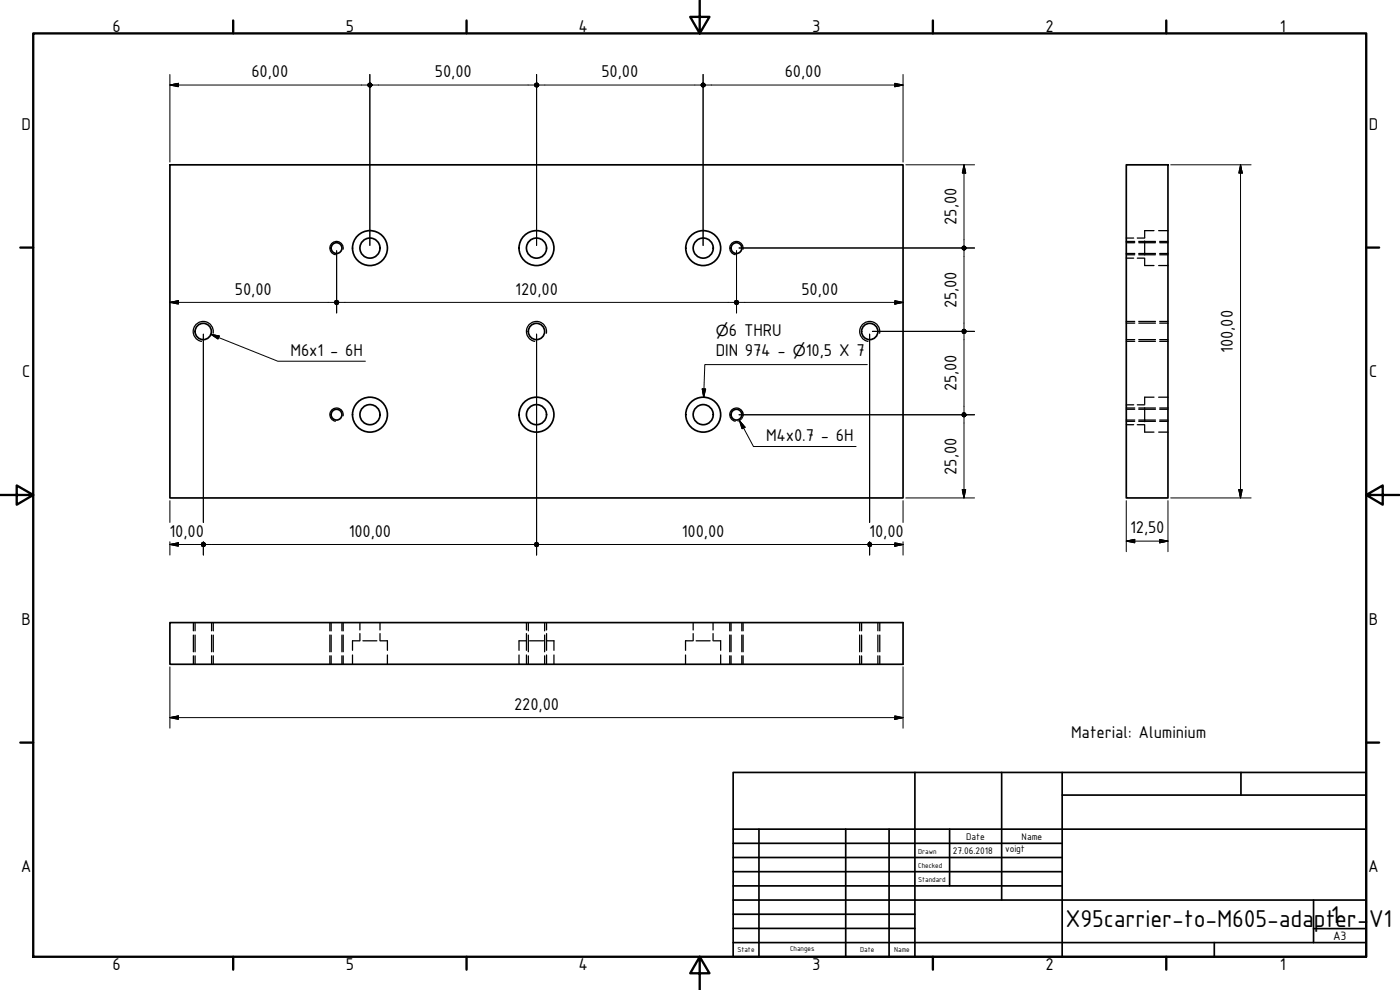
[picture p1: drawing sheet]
<svg xmlns="http://www.w3.org/2000/svg" width="420mm" height="297mm" viewBox="0 0 420 297" stroke-linecap="round" stroke-linejoin="round" font-family="sans-serif">
<!-- layer: Visible (ISO) -->
<g fill="none" stroke="#000" stroke-width=".51">
<path d="M51 49.5h220v99.9h-220zM338 49.5h12.5v99.9h-12.5zM51 186.8h220v12.5h-220z"/>
<circle cx="101" cy="74.4" r="1.62"/>
<circle cx="111" cy="74.4" r="3"/>
<circle cx="111" cy="74.4" r="5.2"/>
<circle cx="161" cy="74.4" r="3"/>
<circle cx="161" cy="74.4" r="5.2"/>
<circle cx="211" cy="74.4" r="3"/>
<circle cx="211" cy="74.4" r="5.2"/>
<circle cx="221" cy="74.4" r="1.62"/>
<circle cx="61" cy="99.5" r="2.44"/>
<circle cx="161" cy="99.5" r="2.44"/>
<circle cx="261" cy="99.5" r="2.44"/>
<circle cx="101" cy="124.4" r="1.62"/>
<circle cx="111" cy="124.4" r="3"/>
<circle cx="111" cy="124.4" r="5.2"/>
<circle cx="161" cy="124.4" r="3"/>
<circle cx="161" cy="124.4" r="5.2"/>
<circle cx="211" cy="124.4" r="3"/>
<circle cx="211" cy="124.4" r="5.2"/>
<circle cx="221" cy="124.4" r="1.62"/>
</g>
<!-- layer: Visible Narrow (ISO) -->
<path d="M103 74.8a2 2 0 0 0-1.7-2.3 2 2 0 0 0-2.3 1.6 2 2 0 0 0 1.6 2.3M223 74.8a2 2 0 0 0-1.6-2.3 2 2 0 0 0-2.4 1.6 2 2 0 0 0 1.7 2.3M64 100a3 3 0 0 0-2.5-3.5 3 3 0 0 0-3.5 2.4 3 3 0 0 0 2.5 3.5M164 100a3 3 0 0 0-2.5-3.5 3 3 0 0 0-3.5 2.4 3 3 0 0 0 2.5 3.5M264 100a3 3 0 0 0-2.5-3.5 3 3 0 0 0-3.5 2.4 3 3 0 0 0 2.5 3.5M103 124.8a2 2 0 0 0-1.7-2.4 2 2 0 0 0-2.3 1.7 2 2 0 0 0 1.6 2.3M223 124.8a2 2 0 0 0-1.6-2.4 2 2 0 0 0-2.4 1.7 2 2 0 0 0 1.7 2.3" fill="none" stroke="#000" stroke-width=".38"/>
<!-- layer: Hidden (ISO) -->
<g fill="none" stroke="#000" stroke-width=".38">
<path d="M338 71.4h2.2M338 77.5h2.2M338 72.8h2.6M338 76.1h2.6M338 72.4h2.6M338 76.4h2.6M341.3 71.4h2.2M341.3 77.5h2.2M341.8 72.8h5M341.8 76.1h5M341.8 72.4h5M341.8 76.4h5"/>
<path d="M343.5 72.3v4.2M343.5 77.6v2.1h2.8M346.3 69.2h-2.8v2.1M347.7 69.2h2.8M347.7 79.7h2.8M348 72.8h2.5M348 76.1h2.5M348 72.4h2.5M348 76.4h2.5M338 97h2.6M338 96.4h2.6M341.8 97h5"/>
<path d="M341.8 96.4h5M348 97h2.5M348 96.4h2.5M338 101.9h2.6M338 102.4h2.6M341.8 101.9h5M341.8 102.4h5M346.3 119.2h-2.8v2.1M347.7 119.2h2.8M348 101.9h2.5M348 102.4h2.5M338 121.5h2.2"/>
<path d="M338 127.4h2.2M338 122.8h2.6M338 126h2.6M338 122.4h2.6M338 126.4h2.6M341.3 121.5h2.2M341.3 127.4h2.2M341.8 122.8h5M341.8 126h5M341.8 122.4h5M341.8 126.4h5M343.5 122.4v4.1"/>
<path d="M343.5 127.6v2.1h2.8M347.7 129.7h2.8M348 122.8h2.5M348 126h2.5M348 122.4h2.5M348 126.4h2.5M58 186.8v2.5M58 190.5v5.1M58 196.8v2.5M58.5 186.8v2.5M58.5 190.5v5.1M58.5 196.8v2.5"/>
<path d="M63.5 186.8v2.5M63.5 190.5v5.1M63.5 196.8v2.5M64 186.8v2.5M64 190.5v5.1M64 196.8v2.5M99 186.8v2.5M99 190.5v5.1M99 196.8v2.5M99.4 186.8v2.5M99.4 190.5v5.1M99.4 196.8v2.5"/>
<path d="M102.6 186.8v2.5M102.6 190.5v5.1M102.6 196.8v2.5M103 186.8v2.5M103 190.5v5.1M103 196.8v2.5M105.8 196.5v2.8M107.9 192.3h-2.1v2.8M108 186.8v2.2M108 190.1v2.2M108.9 192.3h4.2M114 186.8v2.2"/>
<path d="M114 190.1v2.2M114.2 192.3h2.1v2.8M116.3 196.5v2.8M155.8 196.5v2.8M157.9 192.3h-2.1v2.8M158 186.8v2.2M158 190.1v5M158 196.5v2.8M158.6 186.8v2.5M158.6 190.5v5.1M158.6 196.8v2.5M158.9 192.3h4.2"/>
<path d="M163.4 186.8v2.5M163.4 190.5v5.1M163.4 196.8v2.5M164 186.8v2.2M164 190.1v5M164 196.5v2.8M164.1 192.3h2.1v2.8M166.2 196.5v2.8M205.7 196.5v2.8M207.8 192.3h-2.1v2.8M208 186.8v2.2M208 190.1v2.2"/>
<path d="M208.9 192.3h4.2M214 186.8v2.2M214 190.1v2.2M214.2 192.3h2.1v2.8M216.3 196.5v2.8M219 186.8v2.5M219 190.5v5.1M219 196.8v2.5M219.4 186.8v2.5M219.4 190.5v5.1M219.4 196.8v2.5M222.6 186.8v2.5"/>
<path d="M222.6 190.5v5.1M222.6 196.8v2.5M223 186.8v2.5M223 190.5v5.1M223 196.8v2.5M258 186.8v2.5M258 190.5v5.1M258 196.8v2.5M258.6 186.8v2.5M258.6 190.5v5.1M258.6 196.8v2.5M263.5 186.8v2.5"/>
<path d="M263.5 190.5v5.1M263.5 196.8v2.5M264 186.8v2.5M264 190.5v5.1M264 196.8v2.5"/>
</g>
<!-- layer: Border (ISO) -->
<g fill="none" stroke="#000" stroke-width=".7">
<path d="M10 10h400v277.1h-400zM70 6.1v3.9M140 6.1v3.9M210 0v10l-2.9-4.9h5.8l-2.9 4.9M280 6.1v3.9M350 6.1v3.9M6.1 74.3h3.9M410 74.3h3.9M0 148.5h10l-5-2.8v5.7l5-2.9M410 148.5l5 2.9v-5.7l-5 2.8h10M6.1 222.8h3.9M410 222.8h3.9"/>
<path d="M70 287.1v3.8M140 287.1v3.8M210 287.1l2.9 4.9h-5.8l2.9-4.9v9.9M280 287.1v3.8M350 287.1v3.8"/>
</g>
<!-- layer: Title (ISO) -->
<g fill="none" stroke="#000" stroke-width=".51">
<path d="M220 231.8h190v55.3h-190zM274.6 231.8v55.3M300.6 231.8v38.3M318.8 238.6h91.2M318.8 231.8v55.3M372.4 231.8v6.8M220 253h98.8M220 257.3h98.8M220 248.8h190M227.8 248.8v38.3M253.8 248.8v38.3M266.8 248.8v38.3"/>
<path d="M285 248.8v17M220 261.5h98.8M220 265.8h98.8M220 270.1h190M220 274.3h54.6M220 278.6h54.6M394.2 278.6h15.8M394.2 270.1v12.7M220 282.8h190M364.4 282.8v4.3"/>
</g>
<!-- layer: Dimension (ISO) -->
<g fill="none" stroke="#000" stroke-width=".3">
<path d="M51 25.5l2.5-.5v1zM51 22.3v26.3M51 25.5h59.4M111 22.3v51.3M111.6 25.5h48.8M161 22.3v51.3M161.7 25.5h48.7M211 22.3v51.3M211.6 25.5h59.4M268.5 25l2.5 .5-2.5 .5zM271 22.3v26.3M271.8 49.5h20.7"/>
<path d="M289.3 49.5l.5 2.4h-1zM289.3 49.5v24.3M351.3 49.5h24.2M372.3 49.5l.5 2.4h-1zM372.3 49.5v99.9M101 75.2v18.7M221 75.2v18.7M221.8 74.4h70.7M289.3 75v23.8M51 90.7l2.5-.5v1zM51 90.7h49.4M101.7 90.7h118.7"/>
<path d="M221.6 90.7h49.4M261.8 99.4h30.7M268.5 90.2l2.5 .5-2.5 .5zM61 100.3v56.5M161 100.3v66.2M261 100.3v56.5M289.3 100.1v23.7M221.8 124.4h70.7M289.3 125.1v24.3M51 150.2v6.6M271 150.2v6.6M271.8 149.4h20.7"/>
<path d="M288.8 146.9h1l-.5 2.5zM338 150.2v15.3M350.5 150.2v15.3M351.3 149.4h24.2M371.8 146.9h1l-.5 2.5zM51 163.4l2.5-.5v1zM51 162.5v4M51 163.4h9.4M61 162.5v4M61.7 163.4h98.7M161.7 163.4h98.7M261 162.5v4"/>
<path d="M261.6 163.4h9.4M268.5 162.9l2.5 .5-2.5 .5zM271 162.5v4M338 162.4l2.6-.6v1.1zM338 162.4h12.5M348 161.8l2.5 .6-2.5 .5zM51 215.3l2.5-.5v1zM51 215.3h220M51 200.1v18.4M268.5 214.8l2.5 .5-2.5 .5zM271 200.1v18.4"/>
</g>
<g fill="#000" stroke="#000" stroke-width=".3">
<path d="M51 25.5l2.5-.5zM51 25.5l2.5-.5v1zM111 24.9l.4 .2 .2 .4zM110.6 25.1l.4-.2 .6 .6zM110.6 25.1l1 .4h-1.2zM110.4 25.5h1.2l-1 .5zM110.6 26l1-.5-.6 .6zM111 26.1l.6-.6-.2 .5zM111.6 25.5l-.2 .5zM161 24.9l.5 .2 .2 .4zM160.6 25.1l.4-.2 .7 .6zM160.6 25.1l1.1 .4h-1.3z"/>
<path d="M160.4 25.5h1.3l-1.1 .5zM160.6 26l1.1-.5-.7 .6zM161 26.1l.7-.6-.2 .5zM161.7 25.5l-.2 .5zM211 24.9l.5 .2 .1 .4zM210.6 25.1l.4-.2 .6 .6zM210.6 25.1l1 .4h-1.2zM210.4 25.5h1.2l-1 .5zM210.6 26l1-.5-.6 .6zM211 26.1l.6-.6-.1 .5zM211.6 25.5l-.1 .5zM268.5 26l2.5-.5z"/>
<path d="M268.5 25l2.5 .5-2.5 .5zM289.3 49.5l.5 2.4zM289.3 49.5l.5 2.4h-1zM372.3 49.5l.5 2.4zM372.3 49.5l.5 2.4h-1zM289.3 73.8l.5 .2 .1 .4zM288.9 74l.4-.2 .6 .6zM288.9 74l1 .4h-1.2zM288.7 74.4h1.2l-1 .5zM288.9 74.9l1-.5-.6 .6zM289.9 74.4l-.1 .5-.5 .1zM289.9 74.4l-.1 .5z"/>
<path d="M51 90.7l2.5-.5zM51 90.7l2.5-.5v1zM101 90.1l.5 .2 .2 .4zM100.6 90.3l.4-.2 .7 .6zM100.6 90.3l1.1 .4h-1.3zM100.4 90.7h1.3l-1.1 .5zM100.6 91.2l1.1-.5-.7 .7zM101.7 90.7l-.2 .5-.5 .2zM101.7 90.7l-.2 .5zM221 90.1l.5 .2 .1 .4zM220.6 90.3l.4-.2 .6 .6zM220.6 90.3l1 .4h-1.2z"/>
<path d="M220.4 90.7h1.2l-1 .5zM220.6 91.2l1-.5-.6 .7zM221.6 90.7l-.1 .5-.5 .2zM221.6 90.7l-.1 .5zM268.5 91.2l2.5-.5zM268.5 90.2l2.5 .5-2.5 .5zM289.3 98.8l.5 .2 .1 .4zM288.9 99l.4-.2 .6 .6zM288.9 99l1 .4h-1.2zM288.7 99.4h1.2l-1 .5zM288.9 99.9l1-.5-.6 .7zM289.3 100.1l.6-.7-.1 .5z"/>
<path d="M289.9 99.4l-.1 .5zM289.3 123.8l.5 .2 .1 .4zM288.9 124l.4-.2 .6 .6zM288.9 124l1 .4h-1.2zM288.7 124.4h1.2l-1 .5zM288.9 124.9l1-.5-.6 .7zM289.3 125.1l.6-.7-.1 .5zM289.9 124.4l-.1 .5zM288.8 146.9l.5 2.5zM288.8 146.9h1l-.5 2.5zM371.8 146.9l.5 2.5zM371.8 146.9h1l-.5 2.5z"/>
<path d="M51 163.4l2.5-.5zM51 163.4l2.5-.5v1zM61 162.7l.5 .2 .2 .5zM60.6 162.9l.4-.2 .7 .7zM60.6 162.9l1.1 .5h-1.3zM60.4 163.4h1.3l-1.1 .4zM60.6 163.8l1.1-.4-.7 .6zM61 164l.7-.6-.2 .4zM61.7 163.4l-.2 .4zM161 162.7l.5 .2 .2 .5zM160.6 162.9l.4-.2 .7 .7zM160.6 162.9l1.1 .5h-1.3z"/>
<path d="M160.4 163.4h1.3l-1.1 .4zM160.6 163.8l1.1-.4-.7 .6zM161 164l.7-.6-.2 .4zM161.7 163.4l-.2 .4zM261 162.7l.4 .2 .2 .5zM260.6 162.9l.4-.2 .6 .7zM260.6 162.9l1 .5h-1.2zM260.4 163.4h1.2l-1 .4zM260.6 163.8l1-.4-.6 .6zM261 164l.6-.6-.2 .4zM261.6 163.4l-.2 .4zM268.5 163.9l2.5-.5z"/>
<path d="M268.5 162.9l2.5 .5-2.5 .5zM338 162.4l2.6-.6zM338 162.4l2.6-.6v1.1zM348 162.9l2.5-.5zM348 161.8l2.5 .6-2.5 .5zM51 215.3l2.5-.5zM51 215.3l2.5-.5v1zM268.5 215.8l2.5-.5zM268.5 214.8l2.5 .5-2.5 .5z"/>
</g>
<!-- layer: Symbol (ISO) -->
<path d="M63.3 100.3l2.5 .5-.4 .9zM63.3 100.3l20.1 8.1h26.3M210.8 116.7h1l-.6 2.5zM260.3 109.4h-48.8l-.3 9.8M221.9 126.2l1.7 2-.9 .4zM221.9 126.2l4.2 7.8h30.8M222.8 123.4a2 2 0 0 1-1.3 3" fill="none" stroke="#000" stroke-width=".3"/>
<path d="M63.3 100.3l2.5 .5zM63.3 100.3l2.5 .5-.4 .9zM210.8 116.7l.4 2.5zM210.8 116.7h1l-.6 2.5zM221.9 126.2l1.7 2zM221.9 126.2l1.7 2-.9 .4z" fill="#000" stroke="#000" stroke-width=".3"/>
<g font-size="7.9">
<text x="319.8" y="278.2">X95carrier-to-M605-ada</text>
<text x="394.3" y="278.2">pt1er-</text>
<text x="410.8" y="278.2">V1</text>
</g>
<g font-size="5.5">
<text x="33.8" y="9.6">6</text>
<text x="103.8" y="9.6">5</text>
<text x="173.6" y="9.6">4</text>
<text x="243.8" y="9.6">3</text>
<text x="313.8" y="9.6">2</text>
<text x="384.1" y="9.6">1</text>
<text x="75.5" y="23.2">60,00</text>
<text x="130.5" y="23.2">50,00</text>
<text x="180.5" y="23.2">50,00</text>
<text x="235.5" y="23.2">60,00</text>
<text x="6.5" y="38.9">D</text>
<text x="410.8" y="38.9">D</text>
<text x="287" y="67.4" transform="rotate(-90 287 67.4)">25,00</text>
<text x="70.5" y="88.4">50,00</text>
<text x="154.6" y="88.4">120,00</text>
<text x="240.5" y="88.4">50,00</text>
<text x="287" y="92.4" transform="rotate(-90 287 92.4)">25,00</text>
<text x="218.8" y="100.8">6 THRU</text>
<text x="87.2" y="106.8">M6x1 - 6H</text>
<text x="214.8" y="106.9">DIN 974 -</text>
<text x="241.9" y="106.9">10,5 X 7</text>
<text x="370" y="105.8" transform="rotate(-90 370 105.8)">100,00</text>
<text x="6.6" y="113.1">C</text>
<text x="410.9" y="113.1">C</text>
<text x="287" y="117.4" transform="rotate(-90 287 117.4)">25,00</text>
<text x="229.9" y="132.4">M4x0.7 - 6H</text>
<text x="287" y="142.4" transform="rotate(-90 287 142.4)">25,00</text>
<text x="50.9" y="161.1">10,00</text>
<text x="104.6" y="161.1">100,00</text>
<text x="204.7" y="161.1">100,00</text>
<text x="260.9" y="161.1">10,00</text>
<text x="339.2" y="160.1">12,50</text>
<text x="6.5" y="187.4">B</text>
<text x="410.8" y="187.4">B</text>
<text x="154.3" y="213">220,00</text>
<text x="321.4" y="221.4">Material: Aluminium</text>
<text x="6.3" y="261.7">A</text>
<text x="410.6" y="261.7">A</text>
<text x="33.8" y="290.9">6</text>
<text x="103.8" y="290.9">5</text>
<text x="173.6" y="290.9">4</text>
<text x="243.8" y="290.9">3</text>
<text x="313.8" y="290.9">2</text>
<text x="384.1" y="290.9">1</text>
</g>
<g font-size="4.6">
<text x="214.8" y="100.8">⌀</text>
<text x="237.9" y="106.9">⌀</text>
</g>
<text font-size="3.9" x="400.1" y="282">A3</text>
<g font-size="3.1">
<text x="286" y="256.3">27.06.2018</text>
<text x="290" y="252">Date</text>
<text x="301.6" y="255.7">voigt</text>
<text x="306.6" y="252">Name</text>
</g>
<g font-size="2.3">
<text x="275.6" y="256.3">Drawn</text>
<text x="275.6" y="260.5">Checked</text>
<text x="275.6" y="264.8">Standard</text>
<text x="221.4" y="285.7">State</text>
<text x="237.1" y="285.4">Changes</text>
<text x="258.2" y="285.7">Date</text>
<text x="268.4" y="285.7">Name</text>
</g>
</svg>
